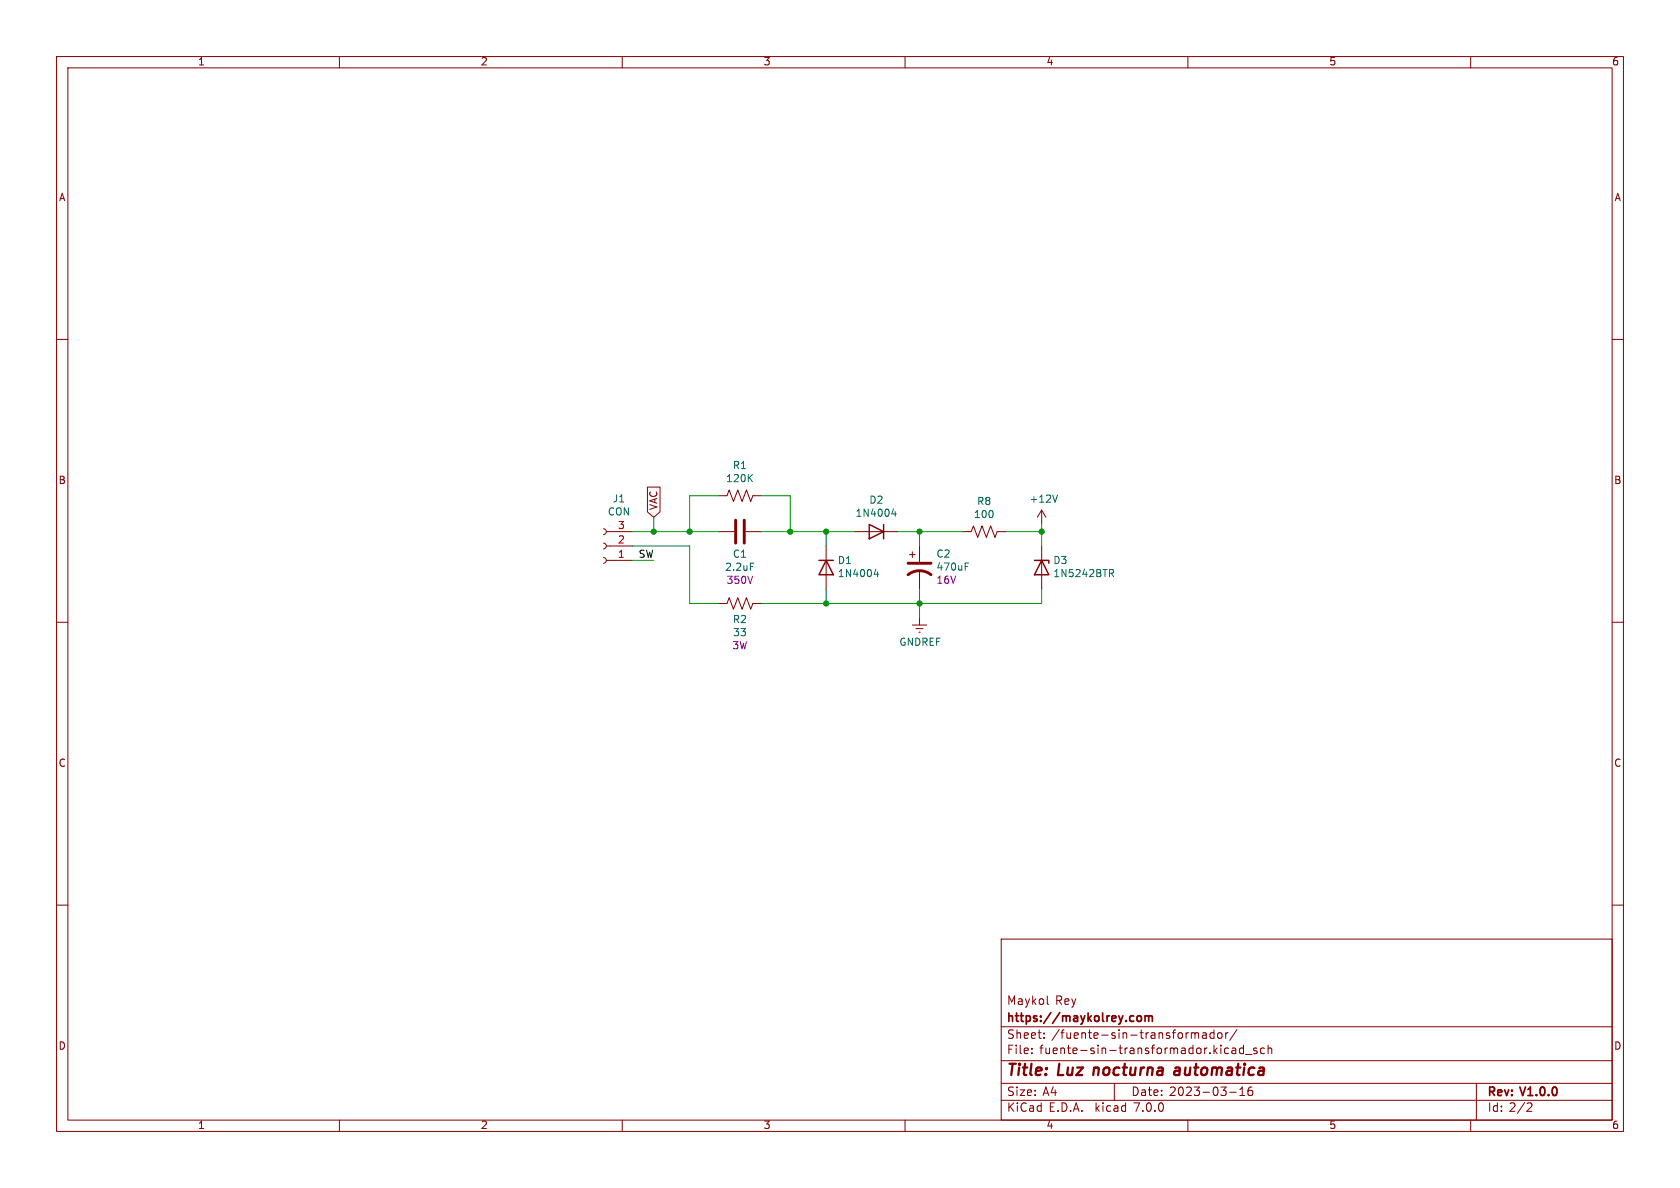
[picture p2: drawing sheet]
<svg xmlns="http://www.w3.org/2000/svg" width="297mm" height="210mm" viewBox="0 0 297 210" stroke-linecap="round" stroke-linejoin="round" font-family="sans-serif">
<g fill="none" stroke="#840000" stroke-width=".18">
<path d="M10 10h277v190h-277zM12 12h273v186h-273zM60 10v2M110 10v2M160 10v2M210 10v2M260 10v2M10 60h2M285 60h2M106.7 93.5l.3 .1 .2 .4-.2 .4-.3 .1M106.7 96l.3 .2 .2 .3-.2 .4-.3 .1M106.7 98.6l.3 .1 .2 .4-.2 .3-.3 .2"/>
<path d="M107.2 94h4.6M107.2 96.5h4.6M107.2 99.1h4.6M114.5 86.1h2.2v4.4l-1.1 .9-1.1-.9zM127 87.6h1.5l.4-1 .8 2 .7-2 .8 2 .8-2 .7 2 .4-1h1.5M127 94h2.8M131.8 94h2.8M146 96.5v7.6M151.1 94h7.6M160.8 98h1M161.3 97.5v1.1M162.6 96.5v2.8"/>
<path d="M170.2 94h1.5l.4-1 .7 2 .8-2 .8 2 .7-2 .8 2 .4-1h1.5M184.1 90.2v2.5M184.1 96.5v7.6M184.1 90.2l-.7 1.2M184.1 90.2l.8 1.2M10 110h2M127 106.7h1.5l.4-1 .8 2 .7-2 .8 2 .8-2 .7 2 .4-1h1.5M161.3 110.5h2.5M161.9 111.1h1.3M162.4 111.8h.3M162.6 100.8v3.3M162.6 109.2v1.3"/>
<path d="M285 110h2M10 160h2M285 160h2M177 166h108v32h-108zM185.1 177.3l.3 .3M60 198v2M110 198v2M160 198v2M177 194.5h108M177 191.5h108M177 187.5h108M177 181.5h108"/>
<path d="M182.4 186.1v.2M182.4 185.3v.2M184.6 183.4v.2M184.6 182.6v.2M197 191.5v3M210 198v2M210.7 182.6h.3l.3 .2M211.3 182.8l.2-.2h.3l.1 1M211.3 182.8v.8M212.6 182.6h.6l.1 1M213.3 182.9l-.5 .1a.29 .29 0 0 0-.3 .3 .29 .29 0 0 0 .3 .3l.5-.1M214.6 182.6h-.4l-.3 .2v.5l.1 .2h.6"/>
<path d="M214.6 182.1v1.5M215.3 182.7l.2-.1 .5 .1v.6l-.1 .2-.4 .1-.2-.2zM216.7 182.6v1M217 185.3h.2M217.1 182.6h-.3l-.1 .2M217.2 186.2l-.2 .1M217.4 193.1h1.1M217.8 185.3h.6l.1 1M218.5 185.6l-.5 .1a.29 .29 0 0 0-.3 .3 .29 .29 0 0 0 .3 .3l.5-.1M218.7 182l-1.3 1.9M219.2 193.7h.8M219.2 192.6l.4-.4v1.5"/>
<path d="M219.8 185.3h-.4l-.3 .2v.5l.2 .2h.5M219.8 184.8v1.5M220.2 186.4h1.1M221.3 192.2a.59 .59 0 0 0-.7 .6v.6l.2 .2 .4 .1 .2-.2 .1-.5-.2-.2-.4-.1-.3 .3M222.2 185.3h-.4l-.2 .2 .1 .2 .5 .1v.4h-.6M223.5 185.3h-.4l-.3 .2v.5l.2 .2h.5M224.2 185.4l.2-.1h.4v1M224.2 184.8v1.5M260 198v2M261 191.5v6.5M270.5 195l.3 .2v.4l-.9 .9h.9"/>
</g>
<path d="M208.4 188.7l-.6 .1M208.4 189.3h-.5a.4 .4 0 0 0-.3 .3 .4 .4 0 0 0 .2 .4h.5" fill="none" stroke="#840000" stroke-width=".4"/>
<path d="M201.1 179.7l.2-.1 .4 .1 .1 .6-.2 .2-.3 .1-.2-.2zM202.4 179.7l.5-.1 .2 .2M202.4 179.6v1M203.1 179.8l.2-.2h.3l.1 1M203.1 179.8v.8" fill="none" stroke="#840000" stroke-width=".3"/>
<path d="M144.8 99.1h2.5M146 99.1l1.3 2.5h-2.5zM153.7 92.7l2.5 1.3-2.5 1.3zM156.2 92.7v2.6M182.9 99.1h2.5v.5M184.1 99.1l1.3 2.5h-2.5z" fill="none" stroke="#840000" stroke-width=".25"/>
<path d="M132.7 99.6h.6M158 89.9l-.3 .9h.7M158.3 90.4v.9M170.6 99.5h.6M187 87.5l-.5 1.3M154.8 100.6l-.3 .9h.8M155.1 101.1v.8M196.1 100.7h.5l.3 .2-.1 .4h-.7M196.4 101.3l.5 .6" fill="none" stroke="#006464" stroke-width=".18"/>
<path d="M130 91.9v4.1M131.6 91.9v4.1M160.5 99.6h4.1M160.5 101.6a3.3 3.3 0 0 1 4.1 0" fill="none" stroke="#840000" stroke-width=".51"/>
<g fill="none" stroke="#009600" stroke-width=".18">
<path d="M111.8 96.5h10.1v10.2h5.1M111.8 94h15.2M111.8 99.1h3.8M115.6 91.4v2.6M127 87.6h-5.1v6.4M134.6 94h16.5M134.6 87.6h5.1v6.4M146 94v2.5M158.7 94h11.5M162.6 94v2.5M177.8 94h6.3M184.1 92.7v3.8"/>
<path d="M146 104.1v2.6M162.6 104.1v5.1M184.1 104.1v2.6h-49.5"/>
</g>
<g fill="#009600" stroke="#009600" stroke-width=".18">
<circle cx="162.6" cy="94" r=".46"/>
<circle cx="146" cy="106.7" r=".46"/>
<circle cx="162.6" cy="106.7" r=".46"/>
<circle cx="115.6" cy="94" r=".46"/>
<circle cx="184.1" cy="94" r=".46"/>
<circle cx="121.9" cy="94" r=".46"/>
<circle cx="146" cy="94" r=".46"/>
<circle cx="139.7" cy="94" r=".46"/>
</g>
<g font-size="2.8" fill="#840000">
<text x="178" y="190.8">Title:</text>
<text x="187.1" y="190.8">Luz nocturna</text>
<text x="208.9" y="190.8">automatica</text>
</g>
<g font-size="2.1" fill="#840000">
<text x="178" y="177.9">Maykol</text>
<text x="186.6" y="177.9">Rey</text>
<text x="178" y="183.9">Sheet:</text>
<text x="178" y="181.1">https://maykolrey.com</text>
<text x="185.9" y="183.9">/fuente-sin-transformador/</text>
<text x="178" y="186.6">File:</text>
<text x="183.8" y="186.6">fuente-sin-transformador.kicad_sch</text>
<text x="178" y="196.8">KiCad</text>
<text x="178" y="194">Size:</text>
<text x="184.3" y="194">A4</text>
<text x="185.4" y="196.8">E.D.A.</text>
<text x="193.7" y="196.8">kicad</text>
<text x="200" y="194">Date:</text>
<text x="200.6" y="196.8">7.0.0</text>
<text x="206.7" y="194">2023-03-16</text>
<text x="263" y="194.2">Rev:</text>
<text x="263" y="196.8">Id: 2/2</text>
<text x="269" y="194.2">V1.0.0</text>
</g>
<g font-size="1.8" fill="#840000">
<text x="35" y="11.8">1</text>
<text x="85" y="11.8">2</text>
<text x="135" y="11.8">3</text>
<text x="185" y="11.8">4</text>
<text x="235" y="11.8">5</text>
<text x="285" y="11.8">6</text>
<text x="10.4" y="35.8">A</text>
<text x="285.4" y="35.8">A</text>
<text x="10.3" y="85.8">B</text>
<text x="285.3" y="85.8">B</text>
<text x="116.5" y="90.2" transform="rotate(-90 116.5 90.2)">VAC</text>
<text x="10.3" y="135.8">C</text>
<text x="285.3" y="135.8">C</text>
<text x="10.3" y="185.8">D</text>
<text x="285.3" y="185.8">D</text>
<text x="35" y="199.8">1</text>
<text x="85" y="199.8">2</text>
<text x="135" y="199.8">3</text>
<text x="185" y="199.8">4</text>
<text x="235" y="199.8">5</text>
<text x="285" y="199.8">6</text>
</g>
<g font-size="1.8" fill="#006464">
<text x="129.5" y="83.2">R1</text>
<text x="108.3" y="89.1">J1</text>
<text x="128.3" y="85.5">120K</text>
<text x="153.6" y="89.3">D2</text>
<text x="172.7" y="89.5">R8</text>
<text x="181.9" y="89.1">+12V</text>
<text x="107.4" y="91.4">CON</text>
<text x="151.2" y="91.6">1N4004</text>
<text x="172.1" y="91.9">100</text>
<text x="128.1" y="101.2">2.2uF</text>
<text x="129.5" y="98.9">C1</text>
<text x="148.1" y="100">D1</text>
<text x="165.5" y="98.8">C2</text>
<text x="165.5" y="101.2">470uF</text>
<text x="186.2" y="100">D3</text>
<text x="148.1" y="102.3">1N4004</text>
<text x="186.2" y="102.3">1N5242BTR</text>
<text x="129.5" y="110.4">R2</text>
<text x="129.5" y="112.7">33</text>
<text x="158.9" y="114.4">GNDREF</text>
</g>
<g font-size="1.8" fill="#a90000">
<text x="109.2" y="93.7">3</text>
<text x="109.2" y="98.8">1</text>
<text x="109.2" y="96.3">2</text>
</g>
<text font-size="1.8" fill="#0f0f0f" x="112.8" y="98.8">SW</text>
<g font-size="1.8" fill="#840084">
<text x="128.4" y="103.5">350V</text>
<text x="165.5" y="103.5">16V</text>
<text x="129.4" y="115">3W</text>
</g>
</svg>
